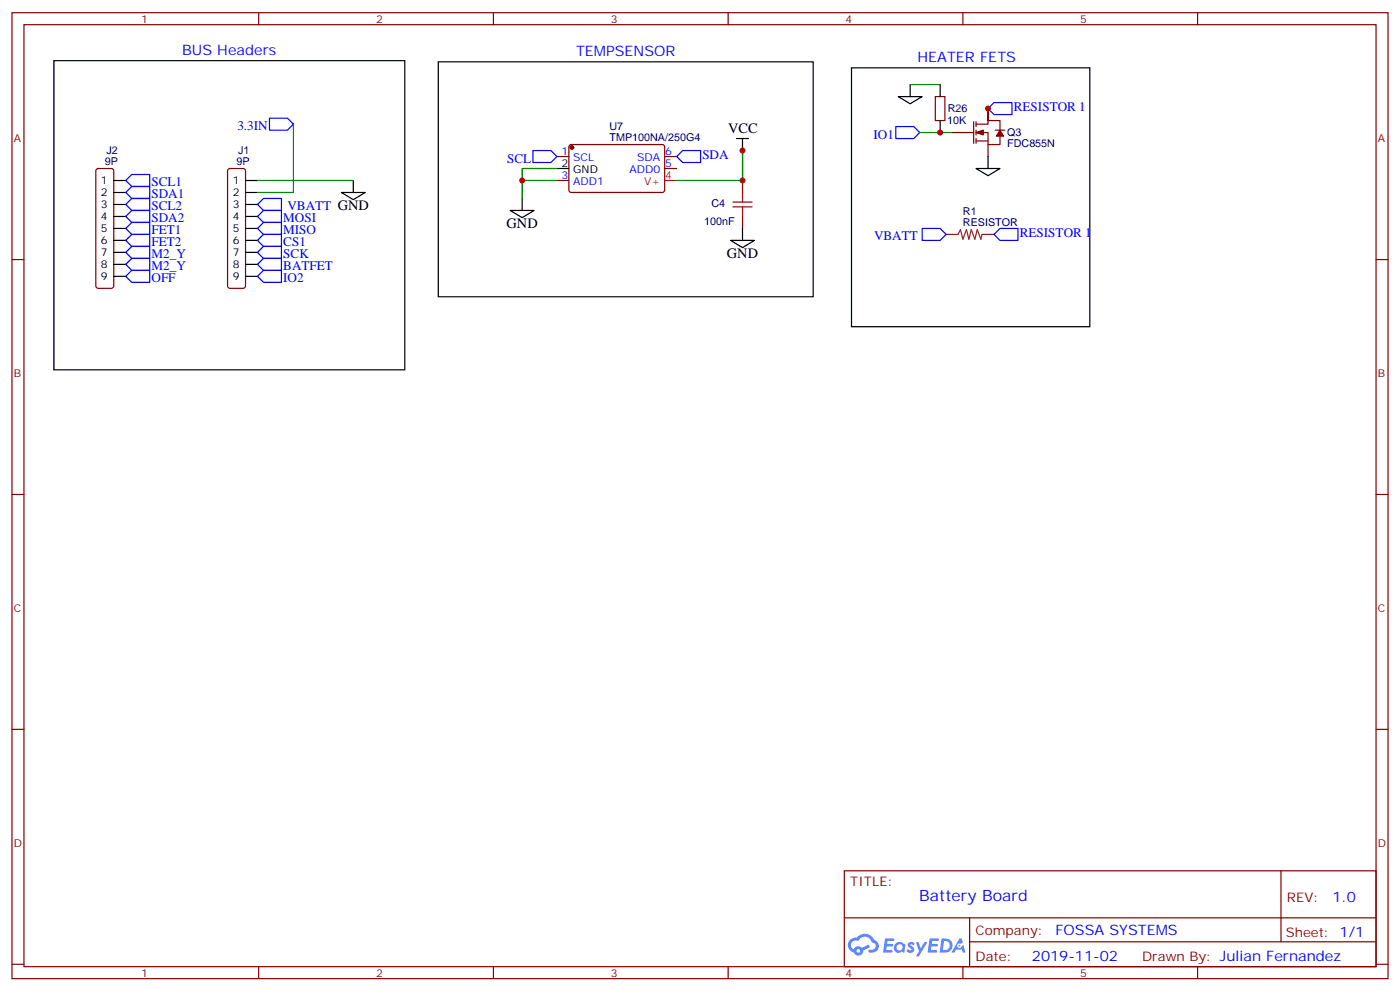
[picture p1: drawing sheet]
<svg xmlns="http://www.w3.org/2000/svg" width="412mm" height="292mm" viewBox="0 0 412 292" stroke-linecap="round" stroke-linejoin="round" font-family="sans-serif">
<path d="M15.9 17.9h103.3v91h-103.3zM129.1 18.2h110.4v69.1h-110.4zM250.8 20h70.2v76.2h-70.2z" fill="none" stroke="#000" stroke-width=".35"/>
<g fill="none" stroke="#870000" stroke-width=".35">
<path d="M3.5 3.7h405.4v284.4h-405.4zM7.1 7.3h398.2v277.3h-398.2zM76.2 3.7v3.6M145.3 3.7v3.6M214.5 3.7v3.6M283.6 3.7v3.6M352.8 3.7v3.6M3.5 76.4h3.6M405.3 76.4h3.6M3.5 145.6h3.6M405.3 145.6h3.6M3.5 214.7h3.6"/>
<path d="M405.3 214.7h3.6M248.7 256.3h156.6v28.3h-156.6zM377.3 256.4v20.8M248.7 270.2h156.5M285.6 277.2h119.6M285.6 270.2v14.1M3.5 283.8h3.6M76.2 284.6v3.5M145.3 284.6v3.5M214.5 284.6v3.5M283.6 284.6v3.5M352.8 284.6v3.5"/>
<path d="M405.3 283.8h3.6"/>
</g>
<g fill="#5487ff">
<path d="M267.7 277.5a1.22 1.22 0 0 1 1.7 .3l-.4 .5a.47 .47 0 0 0-.3-.4 .47 .47 0 0 0-.5 .2l.1 .3a1.14 1.14 0 0 1 .8 1.7 1.14 1.14 0 0 1-1.9 0l-.2-.2 .5-.5 .7 .4a.29 .29 0 0 0 .3-.3 .29 .29 0 0 0-.2-.3 1.04 1.04 0 0 1-.6-1.7z"/>
<path d="M260.7 276.3h2.4l.3 .1-.2 .5-1.8 .1-.1 .9h1.5l.3 .3-.3 .4h-1.6l-.2 1.1h1.7l.2 .3-.2 .4h-2.6z"/>
<path d="M273.8 276.3h2.4l.3 .1-.1 .5-1.8 .1-.2 .9h1.6l.3 .3-.4 .4h-1.6l-.1 1.1h1.7l.2 .3-.2 .4h-2.6z"/>
<path d="M282.6 276.3h.7l.3 1.2-.6 .3a.69 .69 0 0 0-1 .3 .69 .69 0 0 0 .4 1 .69 .69 0 0 0 .9-.6l.5-.3 .6 2.2h-.8l-.2-.9h-1.8l-.5 .9h-.8z"/>
<path d="M269.8 277.3h.8l.6 1.9 1.1-1.9h.9l-2.6 4.2h-.8l.9-1.5z"/>
<path d="M277.4 276.3l-.6 4.1h1.3a2.11 2.11 0 0 0 2.5-2.1 2.11 2.11 0 0 0-2.5-2zM278.1 277a1.39 1.39 0 0 1 1.7 1.4 1.39 1.39 0 0 1-1.8 1.3h-.3z"/>
<path d="M263.7 277.9a1.54 1.54 0 0 0-.1 2.1 1.54 1.54 0 0 0 2.2 .2l.6 .2 .3-2.3-.2-.2-.4-.1a1.49 1.49 0 0 0-2.4 .1zM264 278.9a.94 .94 0 0 1 1.8 0 .94 .94 0 0 1-1.8 0z"/>
<path d="M250.4 276.6a2.18 2.18 0 0 0 1.1 3.8 1.44 1.44 0 0 0 1.6 .9 1.44 1.44 0 0 0 1.2-1.5l2-1-.5-.7-1.9 .9a1.47 1.47 0 0 0-2.4 .5 1.39 1.39 0 0 1-.7-2 1.39 1.39 0 0 1 2-.5 2.12 2.12 0 0 1 2.2-1.3 2.12 2.12 0 0 1 1.9 1.7 1.14 1.14 0 0 1 1.1 1.4 1.14 1.14 0 0 1-1.7 .8 .43 .43 0 0 0-.5 .3 .43 .43 0 0 0 .4 .5 1.98 1.98 0 0 0 2.5-1.2 1.98 1.98 0 0 0-1.2-2.5 3.1 3.1 0 0 0-5.3-.7l-.9 .1zM252.3 279.9a.55 .55 0 0 1 1.1 0 .55 .55 0 0 1-1.1 0z"/>
<circle cx="282.6" cy="278.4" r=".26"/>
</g>
<g fill="none" stroke="#870000" stroke-width=".35">
<path d="M275.5 28.4h2.8v7.1h-2.8zM280.5 39h6.3M286.8 35.8v6.4M287.5 36.5h3.5v-1h3.6v2.8M287.5 39h3.5v3.5h3.6v-2.4M287.5 35.8v1.5M287.5 38.3v1.4M291 32v3.5M293.2 38.3h2.8M28.5 49.8l.4-.2h3.9l.5 .2 .2 .5v33.9l-.2 .5-.5 .2h-3.9l-.5-.3-.2-.4v-33.9zM67.3 49.8l.4-.2h3.9l.5 .2 .2 .5v33.9l-.2 .5-.5 .2h-3.9l-.5-.3-.2-.4v-33.9zM164 46.1h3.6"/>
<path d="M164 53.1h3.6M167.8 42.8l.5-.3 27.1 .1 .4 .7-.1 12.9-.6 .5-27.1-.1-.4-.6v-12.7zM195.8 46.1h3.5M195.8 49.6h3.5M218.7 53.1v3.6M287.5 41.5h3.5M287.5 40.8v1.4M291 42.5v3.6M218.7 63.7v3.5"/>
</g>
<g fill="none" stroke="#000" stroke-width=".35">
<path d="M264.6 28.4h7l-3.5 2.2zM268.1 24.9v3.5M276.9 24.9v3.5M276.9 35.5v3.5M33.5 53.1h3.5M33.5 56.7h3.5M72.3 53.1h3.5M72.3 56.7h3.5M100.5 56.7h7.1l-3.5 2.1zM104.1 53.1v3.6M153.8 58.4v3.5M164 49.6h3.6"/>
<path d="M217 40.8h3.5M218.7 40.8v3.5M287.5 49.6h7.1l-3.6 2.1zM291 46.1v3.5M33.5 60.2h3.5M33.5 63.7h3.5M33.5 67.2h3.5M33.5 70.8h3.5M33.5 74.3h3.5M33.5 77.8h3.5M72.3 60.2h3.5M72.3 63.7h3.5"/>
<path d="M72.3 67.2h3.5M72.3 70.8h3.5M72.3 74.3h3.5M72.3 77.8h3.5M150.3 61.9h7l-3.5 2.2zM215.2 70.8h7l-3.5 2.1zM218.7 67.2v3.6M33.5 81.4h3.5M72.3 81.4h3.5"/>
</g>
<g fill="#870000" stroke="#870000" stroke-width=".35">
<path d="M287.5 39l2.1-.7v1.4z"/>
<path d="M294.6 38.3l1 1.8h-2.1z"/>
<circle cx="168.5" cy="43.4" r=".53"/>
</g>
<path d="M195.8 53.1h3.5" fill="none" stroke="#f00" stroke-width=".35"/>
<path d="M215.9 59.5h5.6M218.7 56.7v2.8M215.9 60.9h5.6M218.7 60.9v2.8" fill="none" stroke="#a10000" stroke-width=".35"/>
<path d="M278.7 69h3.5l.7-1.4 .7 2.8 1.1-2.8 .7 2.8 .7-2.8 1.1 2.8 .7-2.8 1 2.8 .4-1.4h3.5" fill="none" stroke="#8c2424" stroke-width=".35"/>
<g fill="none" stroke="#00f" stroke-width=".35">
<path d="M79.4 34.8h5.3l1.7 1.7-1.7 1.8h-5.3zM263.9 37.3h5.3l1.7 1.7-1.7 1.8h-5.3zM291 32l1.8-1.8h5.3v3.5h-5.3zM38.8 58.4h5.3v3.5h-5.3l-1.8-1.7zM38.8 54.9h5.3v3.5h-5.3l-1.8-1.7zM38.8 51.4h5.3v3.5h-5.3l-1.8-1.8zM77.6 58.4h5.3v3.5h-5.3l-1.8-1.7zM157 44.3h5.3l1.7 1.8-1.7 1.7h-5.3zM199.3 46.1l1.8-1.8h5.3v3.5h-5.3zM38.8 76.1h5.3v3.5h-5.3l-1.8-1.8zM38.8 72.5h5.3v3.6h-5.3l-1.8-1.8zM38.8 69h5.3v3.5h-5.3l-1.8-1.7z"/>
<path d="M38.8 65.5h5.3v3.5h-5.3l-1.8-1.8zM38.8 61.9h5.3v3.6h-5.3l-1.8-1.8zM38.8 79.6h5.3v3.5h-5.3l-1.8-1.7zM77.6 61.9h5.3v3.6h-5.3l-1.8-1.8zM77.6 65.5h5.3v3.5h-5.3l-1.8-1.8zM77.6 72.5h5.3v3.6h-5.3l-1.8-1.8zM77.6 76.1h5.3v3.5h-5.3l-1.8-1.8zM77.6 79.6h5.3v3.5h-5.3l-1.8-1.7zM77.6 69h5.3v3.5h-5.3l-1.8-1.7zM271.6 67.2h5.3l1.8 1.8-1.8 1.8h-5.3zM292.8 69l1.8-1.8h5.3v3.6h-5.3z"/>
</g>
<path d="M86.4 36.5v20.2h-10.6M268.1 24.9h8.8M270.9 39h9.6M75.8 53.1h28.3M153.8 53.1h10.2M164 49.6h-10.2v8.8M199.3 53.1h19.4v-8.8v8.8" fill="none" stroke="#008700" stroke-width=".35"/>
<g fill="#c00">
<circle cx="276.9" cy="39" r=".88"/>
<circle cx="291" cy="32" r=".88"/>
<circle cx="218.7" cy="53.1" r=".88"/>
<circle cx="218.7" cy="44.3" r=".88"/>
<circle cx="153.8" cy="53.1" r=".88"/>
</g>
<text font-size="4.6" fill="#00f" x="270.8" y="265.4">Battery Board</text>
<g font-size="4.2" fill="#00f">
<text x="53.6" y="16.1">BUS Headers</text>
<text x="169.7" y="16.5">TEMPSENSOR</text>
<text x="270.2" y="18.3">HEATER FETS</text>
<text x="392.5" y="265.6">1.0</text>
<text x="310.9" y="275.2">FOSSA SYSTEMS</text>
<text x="304" y="283">2019-11-02</text>
</g>
<g font-size="4.2">
<text x="214.5" y="39.3">VCC</text>
<text x="149.2" y="67.2">GND</text>
<text x="214.1" y="76.1">GND</text>
</g>
<g font-size="3.9" fill="#00f">
<text x="298.6" y="32.8">RESISTOR 1</text>
<text x="69.9" y="38.3">3.3IN</text>
<text x="257.3" y="40.8">IO1</text>
<text x="149.4" y="47.8">SCL</text>
<text x="206.9" y="46.8">SDA</text>
<text x="44.6" y="58.4">SDA1</text>
<text x="44.6" y="54.9">SCL1</text>
<text x="44.6" y="65.5">SDA2</text>
<text x="44.6" y="61.9">SCL2</text>
<text x="83.4" y="65.5">MOSI</text>
<text x="84.7" y="61.8">VBATT GND</text>
<text x="44.6" y="69">FET1</text>
<text x="83.4" y="69">MISO</text>
<text x="257.5" y="70.6">VBATT</text>
<text x="300.4" y="69.9">RESISTOR 1</text>
<text x="44.6" y="76.1">M2_Y</text>
<text x="44.6" y="72.5">FET2</text>
<text x="83.4" y="76.1">SCK</text>
<text x="83.4" y="72.5">CS1</text>
<text x="44.6" y="79.6">M2_Y</text>
<text x="44.6" y="83.1">OFF</text>
<text x="83.4" y="79.6">BATFET</text>
<text x="83.4" y="83.1">IO2</text>
</g>
<g font-size="3.9" fill="#800">
<text x="250.5" y="260.9">TITLE:</text>
<text x="379.1" y="265.6">REV:</text>
<text x="287.4" y="275.1">Company:</text>
<text x="378.7" y="275.7">Sheet: 1/1</text>
<text x="287.4" y="282.8">Date:</text>
<text x="336.4" y="282.9">Drawn By: Julian Fernandez</text>
</g>
<g font-size="3.2" fill="#800">
<text x="41.6" y="6.7">1</text>
<text x="110.8" y="6.7">2</text>
<text x="179.9" y="6.7">3</text>
<text x="249.1" y="6.7">4</text>
<text x="318.2" y="6.7">5</text>
<text x="4.1" y="41.8">A</text>
<text x="405.9" y="41.8">A</text>
<text x="4.1" y="111">B</text>
<text x="405.9" y="111">B</text>
<text x="4.1" y="180.1">C</text>
<text x="405.9" y="180.1">C</text>
<text x="4.1" y="249.3">D</text>
<text x="405.9" y="249.3">D</text>
<text x="41.6" y="287.5">1</text>
<text x="110.8" y="287.5">2</text>
<text x="179.9" y="287.5">3</text>
<text x="249.1" y="287.5">4</text>
<text x="318.2" y="287.5">5</text>
</g>
<g font-size="3.2" fill="#000080">
<text x="279.2" y="33.1">R26</text>
<text x="179.5" y="41.5">TMP100NA/250G4</text>
<text x="179.5" y="38.4">U7</text>
<text x="279" y="36.4">10K</text>
<text x="296.7" y="40.1">Q3</text>
<text x="31.4" y="45.4">J2</text>
<text x="70.2" y="45.4">J1</text>
<text x="296.7" y="43.4">FDC855N</text>
<text x="30.8" y="48.5">9P</text>
<text x="69.6" y="48.5">9P</text>
<text x="209.5" y="61">C4</text>
<text x="283.6" y="63.3">R1</text>
<text x="207.4" y="66.3">100nF</text>
<text x="283.6" y="66.5">RESISTOR</text>
</g>
<g font-size="3.2" fill="#00f">
<text x="165.4" y="45.7">1</text>
<text x="168.9" y="47.5">SCL</text>
<text x="187.7" y="47.5">SDA</text>
<text x="196" y="45.7">6</text>
<text x="165.4" y="52.8">3</text>
<text x="185.4" y="51">ADD0</text>
<text x="196" y="49.2">5</text>
<text x="168.9" y="54.5">ADD1</text>
</g>
<g font-size="3.2">
<text x="165.4" y="49.2">2</text>
<text x="168.9" y="51">GND</text>
<text x="29.7" y="54.2">1</text>
<text x="29.7" y="57.7">2</text>
<text x="68.5" y="54.2">1</text>
<text x="68.5" y="57.7">2</text>
<text x="29.7" y="61.2">3</text>
<text x="29.7" y="64.8">4</text>
<text x="68.5" y="61.2">3</text>
<text x="68.5" y="64.8">4</text>
<text x="29.7" y="68.3">5</text>
<text x="29.7" y="71.8">6</text>
<text x="68.5" y="68.3">5</text>
<text x="68.5" y="71.8">6</text>
<text x="29.7" y="75.4">7</text>
<text x="68.5" y="75.4">7</text>
<text x="29.7" y="78.9">8</text>
<text x="29.7" y="82.4">9</text>
<text x="68.5" y="78.9">8</text>
<text x="68.5" y="82.4">9</text>
</g>
<g font-size="3.2" fill="#f00">
<text x="196" y="52.8">4</text>
<text x="189.7" y="54.5">V+</text>
</g>
</svg>
